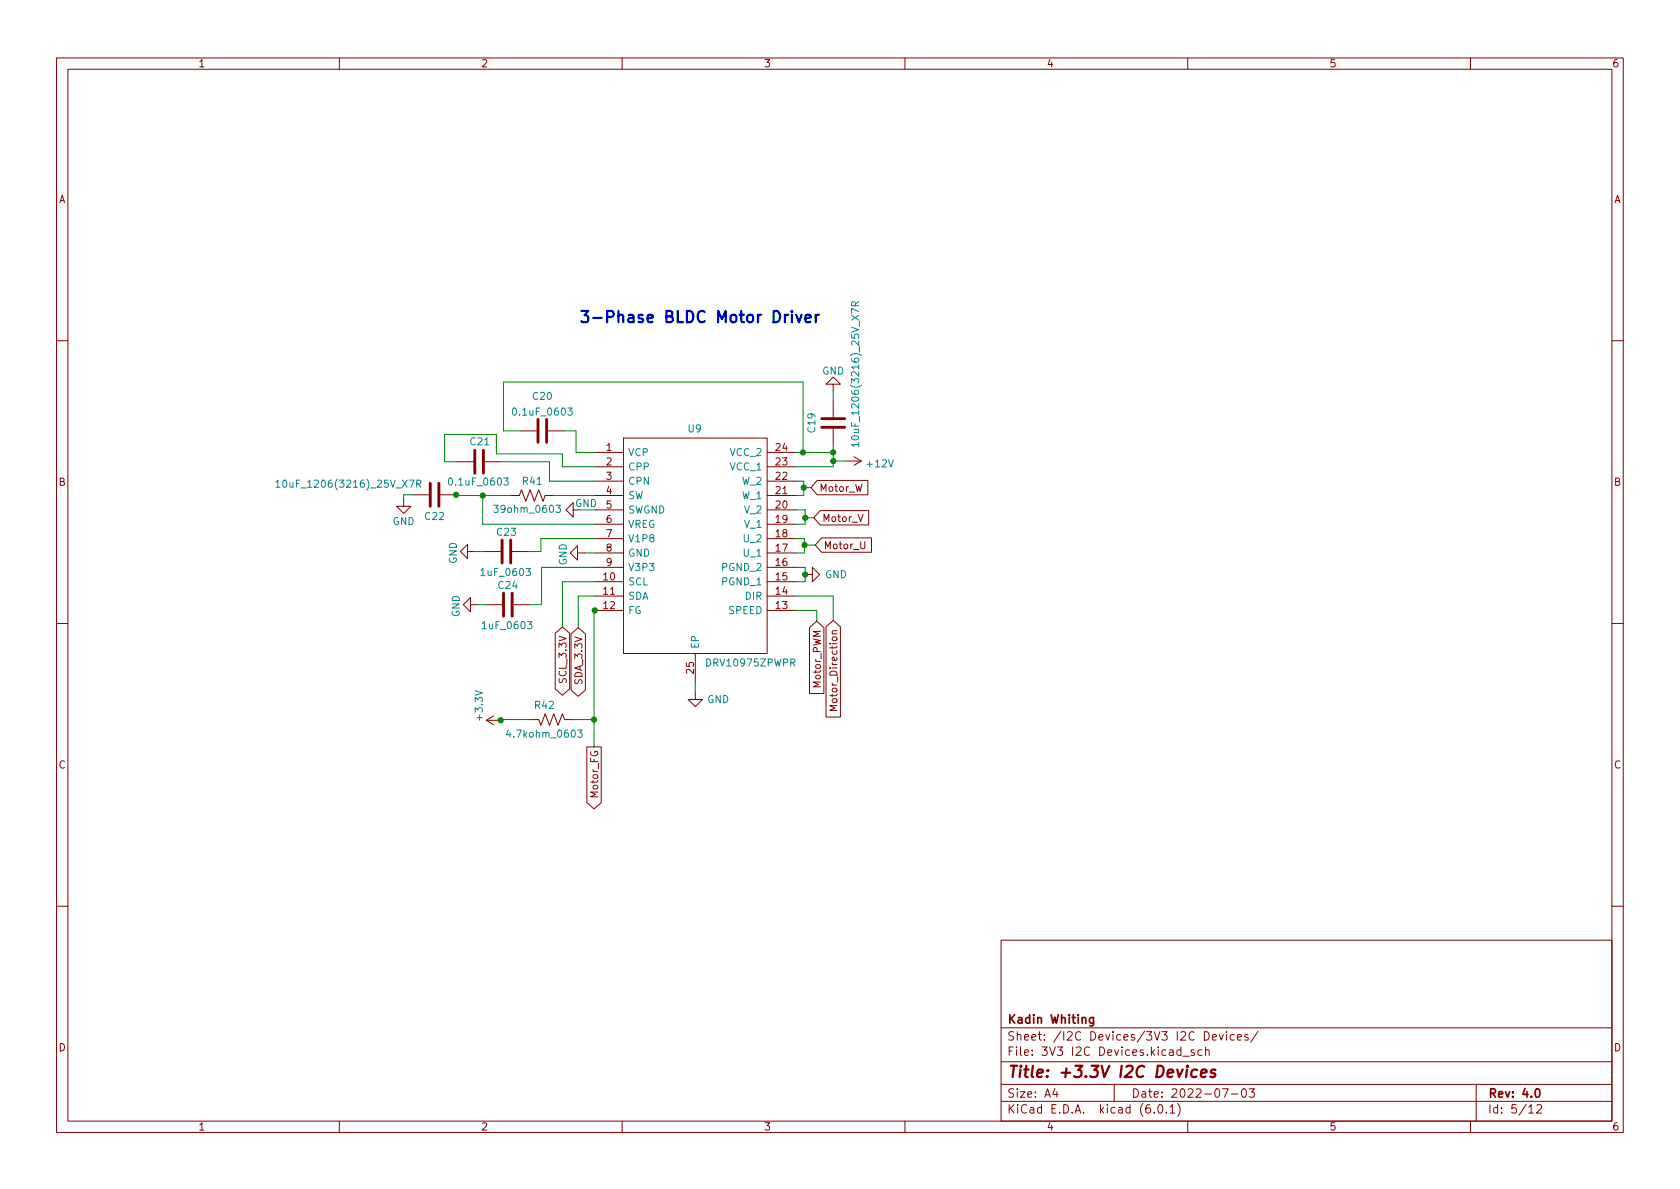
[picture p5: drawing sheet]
<svg xmlns="http://www.w3.org/2000/svg" width="297mm" height="210mm" viewBox="0 0 297 210" stroke-linecap="round" stroke-linejoin="round" font-family="sans-serif">
<g fill="none" stroke="#840000" stroke-width=".18">
<path d="M10 10.2h277v190.1h-277zM12 12.2h273v186.1h-273zM60 10.2v2M110 10.2v2M160 10.2v2M210 10.2v2M260 10.2v2M10 60.2h2M92.1 76.2h2.8M96.9 76.2h2.8M110.2 77.5h25.4v38.1h-25.4zM147.3 67.9h1.3l-1.3-1.2-1.3 1.2h1.3v1.3"/>
<path d="M147.3 71v2.8M147.3 75.8v2.8M285 60.2h2M71.4 88.3v1.2h1.2l-1.2 1.3-1.3-1.3h1.3M73 87.5h2.8M77.9 87.5h2.7M80.9 81.7h2.8M82.7 97.5v-1.2l-1.3 1.2 1.3 1.3v-1.3h1.2M85.7 81.7h2.8M85.7 97.5h2.8M90.3 87.6h1.5l.4-1 .8 2 .7-2 .8 2 .7-2 .8 2 .4-1h1.5M90.6 97.5h2.7"/>
<path d="M101.3 90.2v-1.3l-1.2 1.3 1.2 1.2v-1.2h1.3M102.1 97.8v-1.3l-1.3 1.3 1.3 1.3v-1.3h1.3M105.2 80h5M105.2 97.8h5M105.2 95.2h5M105.2 92.7h5M105.2 82.5h5M105.2 90.2h5M105.2 87.6h5M105.2 85.1h5M135.6 80h5.1M135.6 97.8h5.1"/>
<path d="M135.6 95.2h5.1M135.6 92.7h5.1M135.6 82.5h5.1M135.6 90.2h5.1M135.6 87.6h5.1M135.6 85.1h5.1M144.5 85h8.9v2.5h-8.9l-1.1-1.3zM145 90.3h8.6v2.5h-8.6l-1.1-1.2zM145.3 95.1h8.8v2.6h-8.8l-1.2-1.3zM149.7 81.5h2.6M151 80.8l1.3 .7M151.7 91l.5 1.2 .4-1.2"/>
<path d="M152.2 95.8v1l.2 .3 .4-.1 .1-.2v-1M152.3 81.5l-1.3 .8M10 110.2h2M83.2 106.9v-1.2l-1.3 1.2 1.3 1.3v-1.3h1.3M86 106.9h2.8M90.8 106.9h2.8M98.2 112l1.2-1.1 1.3 1.1v9.8l-1.3 1.1-1.2-1.1zM101 112.1l1.2-1.1 1.3 1.1v9.9l-1.3 1.1-1.2-1.1zM105.2 102.9h5M105.2 105.4h5M105.2 107.9h5M105.2 100.3h5"/>
<path d="M122.9 115.6v5M135.6 102.9h5.1M135.6 105.4h5.1M135.6 107.9h5.1M135.6 100.3h5.1M142.4 101.6h1.2v-1.3l1.3 1.3-1.3 1.3v-1.3M143.1 111l1.3-1.2 1.3 1.2v11.6h-2.6zM146 110.8l1.3-1.1 1.3 1.1v16h-2.6zM148 111.5l-.8 .1-.1 .3 .2 .2M285 110.2h2M86 127.4h2.5M86 127.4l1.2 .7"/>
<path d="M87.2 126.6l-1.2 .8M93.7 127.2h1.5l.4 1.1 .8-2.1 .8 2.1 .7-2.1 .8 2.1 .7-2.1 .4 1h1.5M103.8 132.1h2.5v9.8l-1.3 1.1-1.2-1.1zM122.9 122.4v1.3h1.3l-1.3 1.3-1.2-1.3h1.2M148 124.8h-1.3l.9 .4-.9 .4h1.3M10 160.2h2M177 166.3h108v32h-108zM285 160.2h2M60 198.3v2M110 198.3v2M160 198.3v2M177 194.8h108"/>
<path d="M177 191.8h108M177 187.8h108M177 181.8h108M186.5 192.5l-.4 1h1M186.9 193v1M197 191.8v3M204.1 196.7v.1M204.9 195.4l.2-.1a.81 .81 0 0 1 .6 .7 .81 .81 0 0 1-.3 .8h-.2a.81 .81 0 0 1-.6-.6 .81 .81 0 0 1 .3-.8zM206.2 196.7v.1M206.9 195.8l.4-.5v1.5M206.9 196.8h.8M208.2 195.1a1.72 1.72 0 0 1 0 2.3"/>
<path d="M208.8 185.7l-.4-.1-.3 .3v.4l.1 .3h.6M208.8 185.1v1.5M209.1 186.8h1.2M210 198.3v2M211.1 185.7l-.3-.1-.2 .2v.3l.5 .1v.4h-.5M212.5 185.7l-.4-.1-.3 .3v.4l.1 .3h.6M213.1 185.8l.3-.2 .3 .1 .1 .9M213.1 185.1v1.5M214.4 183.4l.7-.1-.1-.3-.4-.1-.2 .2v.8h.6M215.6 182.9l.3 1 .4-1M216.1 192.5h1l-.6 1.5M216.9 182.4v.2"/>
<path d="M216.9 182.9v1M217.7 193.5h1.2M218.2 183l-.4-.1-.3 .3v.4l.1 .3h.6M218.8 183.4l.7-.1-.1-.3-.4-.1-.2 .2 .1 .8h.5M219.7 192.6l.2-.1a.81 .81 0 0 1 .5 .7 .81 .81 0 0 1-.3 .8h-.1a.81 .81 0 0 1-.6-.6 .81 .81 0 0 1 .3-.8zM220.6 183l-.3-.1-.2 .2v.3l.5 .1v.4h-.5M220.9 192.5h.9l-.5 .6 .4 .1v.7l-.2 .1h-.4l-.2-.1M222.4 182.4l-1.3 1.9M260 198.3v2M261 191.8v6.5M270.3 195.8l.4-.5v1.5M270.3 196.8h.9"/>
<path d="M271.7 195.5l.6-.2 .2 .2 .1 .3-.9 1h.9"/>
</g>
<path d="M193.3 179.9v1.2l-.2 .3h-.4M193.3 180l-.4-.1-.3 .3v.4l.2 .3h.5M271.6 192.6l.2-.1a.82 .82 0 0 1 .6 .7 .82 .82 0 0 1-.3 .8h-.2a.81 .81 0 0 1-.6-.6 .81 .81 0 0 1 .3-.8z" fill="none" stroke="#840000" stroke-width=".3"/>
<path d="M211.7 189.2a.66 .66 0 0 0-1 .3l-.1 .6 .2 .3 .1 .1 .6-.1M212.4 189.8l.9-.2v-.4l-.6-.1-.3 .3v1l.2 .1 .5-.1M214.9 189.2a.49 .49 0 0 0-.8 .3l.1 .2 .6 .2 .1 .2-.1 .3-.2 .1-.6-.1" fill="none" stroke="#840000" stroke-width=".4"/>
<path d="M83.9 79.6v4.1M85.5 79.6v4.1M95.1 74.2v4M96.6 74.2v4M145.3 74h4.1M145.3 75.6h4.1M76.1 85.5v4M77.6 85.5v4M88.8 95.5v4.1M90.3 95.5v4.1M89 104.9v4.1M90.6 104.9v4.1" fill="none" stroke="#840000" stroke-width=".51"/>
<g fill="none" stroke="#008484" stroke-width=".18">
<path d="M151.2 54.1v-.6l-.2-.2-.3 .1-.1 .7h1.2M151.8 53.3l-.6 .5M100.4 72.1h.8l-.4 .5 .3 .2v.5l-.2 .1-.5-.1M151.8 78.6h-1.2l.3 .4M151.8 78.3v.7M48.8 85.3l.3-.4v1.3M48.8 86.2h.7M73.7 85.6l.6-.1 .1-.2v-.3l-.7-.1v1.3M74 85.6l.4 .6M87.3 89.3h.8l-.4 .5 .3 .1v.6l-.2 .1-.5-.1M89.1 84.5h.8l-.4 .5 .3 .1v.6l-.2 .1-.5-.1M98.3 89.3h.8l-.4 .5 .3 .1v.6l-.2 .1-.5-.1"/>
<path d="M89.9 129l-.3 .9h.8M102.1 129.1h.8l-.4 .5 .4 .1v.5l-.2 .2-.6-.2"/>
</g>
<path d="M140 55l-.1 .1 .1 .1 .1-.1-.1-.1v.2M140 55.7v1.3M140.8 55.7l.5 1.3 .4-1.3M142.4 56.3l1-.2-.1-.4h-.6l-.3 .2 .1 1 .2 .1 .6-.1M144.2 55.7v1.3M144.8 55.7a.51 .51 0 0 0-.6 .3" fill="none" stroke="#0000c2" stroke-width=".4"/>
<g fill="none" stroke="#008400" stroke-width=".18">
<path d="M92.1 76.2h-3.1v-8.6h53v12.4M99.7 76.2h2.2v3.8h3.3M147.3 69.2v1.8M147.3 78.6v3.9h-6.6M73 87.5h-1.6v.8M80.6 87.5v.1h9.7M80.9 81.7h-2.3v-4.9h9.2v3.5h11.6v2.2h5.8M83.9 97.5h1.8M85.3 87.6v5.1h19.9M88.5 81.7h8.7v3.4h8M97.9 87.6h7.3M103.4 97.8h1.8"/>
<path d="M105.2 95.2h-9.6v2.3h-2.3M140.7 90.2h1.7v2.5h-1.7M140.7 85.1h1.4v2.5h-1.4M140.7 95.2h1.5v2.6h-1.5M140.7 80h6.6M142.1 86.2h1.3M142.2 96.4h1.9M142.4 91.6h1.5M147.3 81.5h2.4M84.5 106.9h1.5M105.2 100.3h-9.4v6.6h-2.2M105.2 102.9h-5.8v8"/>
<path d="M105.2 107.9h-.2v24.2M105.2 105.4h-3v5.6M140.7 100.3h1.7v2.6h-1.7M140.7 107.9h3.7v1.9M140.7 105.4h6.6v4.3M93.7 127.2h-5.2v.2M101.3 127.2h3.7M122.9 120.6v1.8"/>
</g>
<g fill="#008400" stroke="#008400" stroke-width=".18">
<circle cx="105" cy="127.2" r=".46"/>
<circle cx="105.2" cy="107.9" r=".46"/>
<circle cx="88.5" cy="127.4" r=".46"/>
<circle cx="142.1" cy="86.2" r=".46"/>
<circle cx="142.4" cy="101.6" r=".46"/>
<circle cx="142" cy="80" r=".46"/>
<circle cx="147.3" cy="80" r=".46"/>
<circle cx="147.3" cy="81.5" r=".46"/>
<circle cx="142.2" cy="96.4" r=".46"/>
<circle cx="142.4" cy="91.6" r=".46"/>
<circle cx="85.3" cy="87.6" r=".46"/>
<circle cx="80.6" cy="87.5" r=".46"/>
</g>
<text font-size="2.8" fill="#0000c2" x="102.2" y="57.1">3-Phase BLDC Motor Driver</text>
<text font-size="2.8" fill="#840000" x="178" y="190.6">Title: +3.3V I2C Devices</text>
<g font-size="2.1" fill="#840000">
<text x="178" y="184">Sheet: /I2C Devices/3V3 I2C Devices/</text>
<text x="178" y="181">Kadin Whiting</text>
<text x="178" y="186.7">File: 3V3 I2C Devices.kicad_sch</text>
<text x="178" y="196.9">KiCad E.D.A. kicad (6.0.1)</text>
<text x="178" y="194.1">Size: A4</text>
<text x="200" y="194.1">Date: 2022-07-03</text>
<text x="263" y="194.1">Rev: 4.0</text>
<text x="263" y="196.9">Id: 5/12</text>
</g>
<g font-size="1.8" fill="#840000">
<text x="35" y="11.9">1</text>
<text x="85" y="11.9">2</text>
<text x="135" y="11.9">3</text>
<text x="185" y="11.9">4</text>
<text x="235" y="11.9">5</text>
<text x="285" y="11.9">6</text>
<text x="10.3" y="35.9">A</text>
<text x="285.3" y="35.9">A</text>
<text x="107.2" y="79.8">1</text>
<text x="107.2" y="82.3">2</text>
<text x="137.2" y="82.3">23</text>
<text x="137.2" y="79.8">24</text>
<text x="10.3" y="85.9">B</text>
<text x="107.2" y="84.8">3</text>
<text x="107.2" y="87.4">4</text>
<text x="107.2" y="89.9">5</text>
<text x="137.2" y="89.9">20</text>
<text x="137.2" y="87.4">21</text>
<text x="137.2" y="84.8">22</text>
<text x="144.8" y="87">Motor_W</text>
<text x="285.3" y="85.9">B</text>
<text x="107.2" y="92.5">6</text>
<text x="107.2" y="95">7</text>
<text x="137.2" y="95">18</text>
<text x="137.2" y="92.5">19</text>
<text x="145.3" y="92.3">Motor_V</text>
<text x="107.2" y="97.5">8</text>
<text x="107.2" y="100.1">9</text>
<text x="137.2" y="100.1">16</text>
<text x="137.2" y="97.5">17</text>
<text x="145.6" y="97.1">Motor_U</text>
<text x="106.7" y="102.6">10</text>
<text x="106.7" y="105.2">11</text>
<text x="106.7" y="107.7">12</text>
<text x="137.2" y="107.7">13</text>
<text x="137.2" y="105.2">14</text>
<text x="137.2" y="102.6">15</text>
<text x="122.7" y="119.1" transform="rotate(-90 122.7 119.1)">25</text>
<text x="100.2" y="120.5" transform="rotate(-90 100.2 120.5)">SCL_3.3V</text>
<text x="103" y="120.8" transform="rotate(-90 103 120.8)">SDA_3.3V</text>
<text x="145.1" y="121.5" transform="rotate(-90 145.1 121.5)">Motor_PWM</text>
<text x="148" y="124.7" transform="rotate(-90 148 124.7)">Motor_Direction</text>
<text x="10.3" y="135.9">C</text>
<text x="285.3" y="135.9">C</text>
<text x="105.8" y="140.9" transform="rotate(-90 105.8 140.9)">Motor_FG</text>
<text x="10.3" y="185.9">D</text>
<text x="285.3" y="185.9">D</text>
<text x="35" y="199.9">1</text>
<text x="85" y="199.9">2</text>
<text x="135" y="199.9">3</text>
<text x="185" y="199.9">4</text>
<text x="235" y="199.9">5</text>
<text x="285" y="199.9">6</text>
</g>
<g font-size="1.8" fill="#008484">
<text x="94.3" y="70.7">C20</text>
<text x="145.4" y="66.2">GND</text>
<text x="91.1" y="73.5">0.1uF_0603</text>
<text x="121.7" y="76.4">U9</text>
<text x="144.1" y="76.4" transform="rotate(-90 144.1 76.4)">C19</text>
<text x="151.9" y="77.5" transform="rotate(-90 151.9 77.5)">10uF_1206(3216)_25V_X7R</text>
<text x="83.2" y="78.7">C21</text>
<text x="111" y="80.6">VCP</text>
<text x="111" y="83.2">CPP</text>
<text x="129.2" y="83.2">VCC_1</text>
<text x="129.2" y="80.6">VCC_2</text>
<text x="153.4" y="82.6">+12V</text>
<text x="50.2" y="86.2">10uF_1206(3216)_25V_X7R</text>
<text x="79.8" y="85.8">0.1uF_0603</text>
<text x="92.5" y="85.7">R41</text>
<text x="111" y="85.7">CPN</text>
<text x="111" y="88.3">SW</text>
<text x="131.2" y="88.3">W_1</text>
<text x="131.2" y="85.7">W_2</text>
<text x="69.4" y="92.8">GND</text>
<text x="75.2" y="91.9">C22</text>
<text x="87.9" y="90.7">39ohm_0603</text>
<text x="87.9" y="94.7">C23</text>
<text x="111" y="90.8">SWGND</text>
<text x="111" y="93.3">VREG</text>
<text x="111" y="95.9">V1P8</text>
<text x="131.6" y="95.9">U_2</text>
<text x="131.7" y="93.3">V_1</text>
<text x="131.7" y="90.8">V_2</text>
<text x="80.8" y="99.7" transform="rotate(-90 80.8 99.7)">GND</text>
<text x="85.4" y="101.8">1uF_0603</text>
<text x="100.2" y="100" transform="rotate(-90 100.2 100)">GND</text>
<text x="111" y="98.4">GND</text>
<text x="111" y="101">V3P3</text>
<text x="127.8" y="101">PGND_2</text>
<text x="131.6" y="98.4">U_1</text>
<text x="88.2" y="104.1">C24</text>
<text x="111" y="103.5">SCL</text>
<text x="111" y="106">SDA</text>
<text x="127.8" y="103.5">PGND_1</text>
<text x="131.8" y="106">DIR</text>
<text x="145.8" y="102.2">GND</text>
<text x="81.3" y="109.1" transform="rotate(-90 81.3 109.1)">GND</text>
<text x="85.6" y="111.2">1uF_0603</text>
<text x="111" y="108.6">FG</text>
<text x="128.9" y="108.6">SPEED</text>
<text x="123.6" y="114.8" transform="rotate(-90 123.6 114.8)">EP</text>
<text x="125.2" y="117.9">DRV10975ZPWPR</text>
<text x="94.6" y="125.3">R42</text>
<text x="125" y="124.3">GND</text>
<text x="85.3" y="127.2" transform="rotate(-90 85.3 127.2)">+3.3V</text>
<text x="90.2" y="130.4">4.7kohm_0603</text>
</g>
<text font-size="1.8" fill="#008400" x="101.6" y="89.7">GND</text>
</svg>
